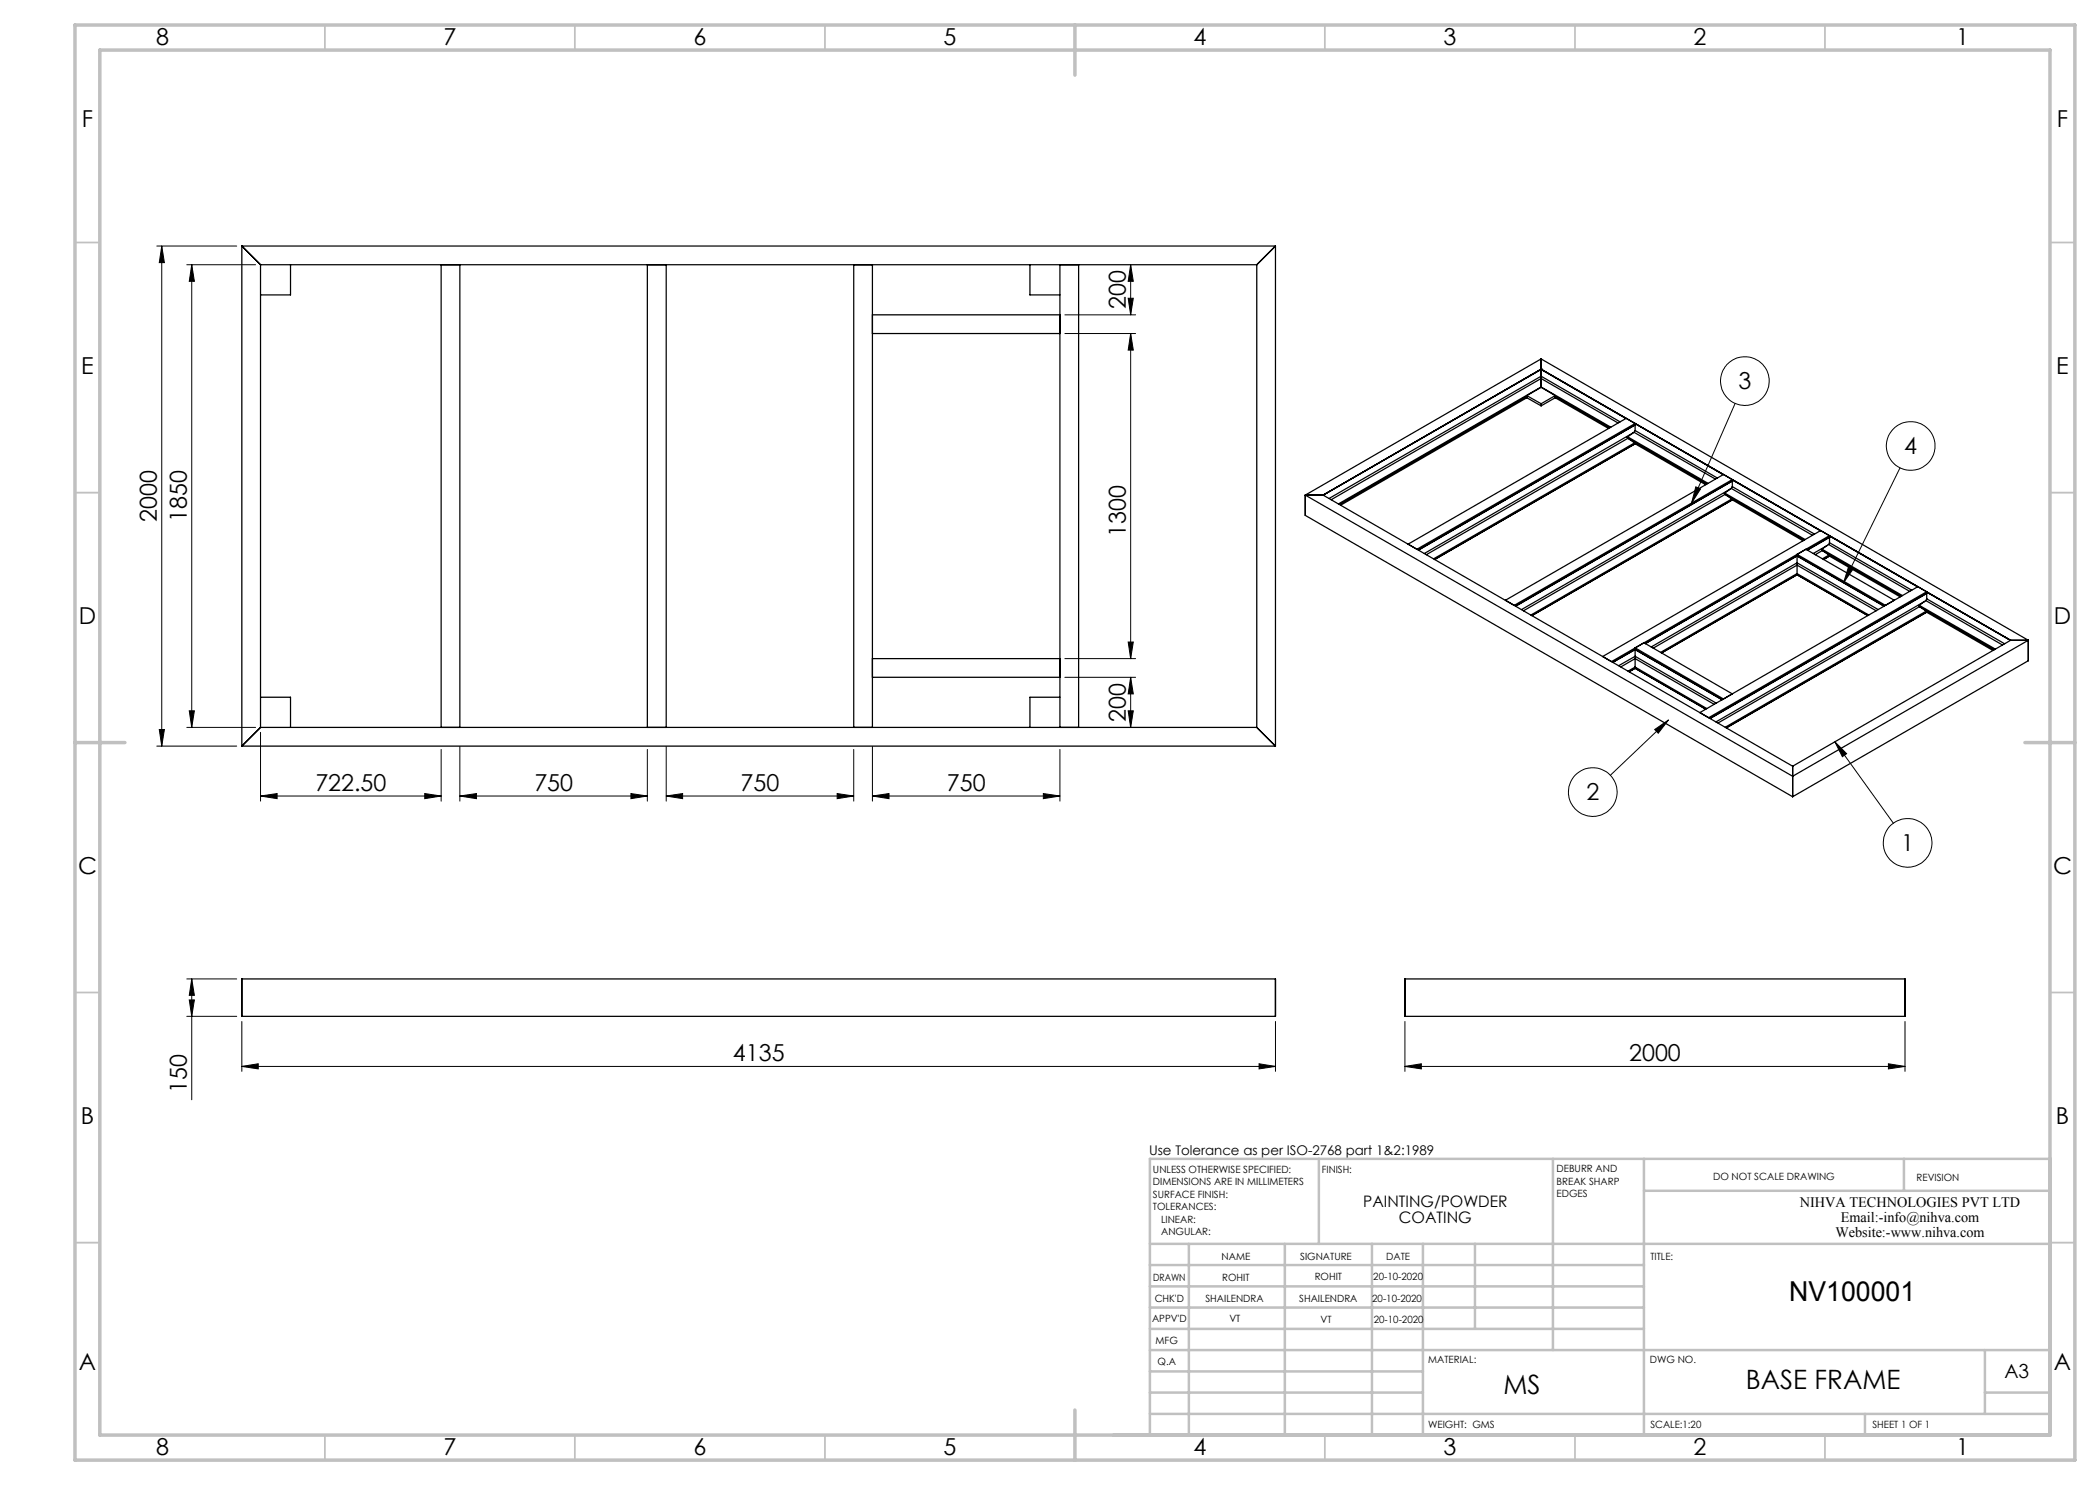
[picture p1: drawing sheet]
<svg xmlns="http://www.w3.org/2000/svg" width="420mm" height="297mm" viewBox="0 0 420 297" stroke-linecap="round" stroke-linejoin="round" font-family="sans-serif">
<g fill="none" stroke="#c0c0c0" stroke-width=".35">
<path d="M65 5v5M115 5v5M165 5v5M265 5v5M315 5v5M365 5v5M15 48.5h5M410 48.5h5M15 98.5h5M410 98.5h5M15 198.5h5M410 198.5h5"/>
<path d="M15 248.5h5M410 248.5h5M65 287v5M115 287v5M165 287v5M265 287v5M315 287v5M365 287v5"/>
</g>
<g fill="none" stroke="#c0c0c0" stroke-width=".5">
<path d="M263.8 231.8v17M310.6 231.8v38.2M328.8 231.8v55.2M328.8 238.2h81.2M380.8 231.8v6.4M410 231.8h-180v55.2M230 248.8h180M230 257.3h98.8M230 253h98.8M237.8 248.8v38.2M257 248.8v38.2M274.4 248.8v38.2"/>
<path d="M284.6 248.8v38.2M295 248.8v17M230 265.8h98.8M230 261.5h98.8M230 278.5h54.6M230 274.3h54.6M230 270h180M397 278.5h13M397 270v12.8M230 282.8h180M373 282.8v4.2"/>
</g>
<path d="M15 5h400v287h-400zM20 10h390v277h-390zM215 5v10M15 148.5h10M405 148.5h10M215 282v10" fill="none" stroke="#c0c0c0" stroke-width=".7"/>
<g fill="none" stroke="#000" stroke-width=".2">
<path d="M31.4 49.2h15.9M32.3 49.2l.6 3.3h-1zM32.3 49.2v100M37.4 52.9h13.7M38.3 52.9l.6 3.4h-1zM38.3 52.9v92.6M225.6 59.7h1.1l-.6 3.3zM226.1 52.9l.6 3.4h-1.1zM226.1 52.9v10.1M213 63h14.1M213 66.7h14.1M226.1 66.7l.6 3.3h-1.1z"/>
<path d="M226.1 66.7v65M339.2 97.4l.9 .4-1.8 2.8zM347 80.7l-8.7 19.9M380 93.6l-11.3 22.9M369.7 113.3l.9 .5-1.9 2.7zM213 135.5h14.1M213 131.7h14.1M225.6 128.4h1.1l-.6 3.3zM226.1 135.5l.6 3.3h-1.1zM226.1 135.5v10M31.4 149.2h15.9M31.9 145.9h1l-.6 3.3z"/>
<path d="M37.4 145.5h13.7M37.9 142.2h1l-.6 3.3zM52.1 159.2l3.3-.5v1zM52.1 146.5v13.7M52.1 159.2h36.1M84.9 158.7l3.3 .5-3.3 .5zM88.2 149.9v10.3M92 159.2l3.3-.5v1zM92 159.2h37.5M92 149.3v10.9M126.2 158.7l3.3 .5-3.3 .5zM129.5 149.9v10.3"/>
<path d="M133.2 159.2l3.3-.5v1zM133.2 159.2h37.5M133.2 149.3v10.9M167.4 158.7l3.3 .5-3.3 .5zM170.7 149.9v10.3M174.5 159.2l3.3-.5v1zM174.5 159.2h37.5M174.5 149.3v10.9M208.7 158.7l3.3 .5-3.3 .5zM212 149.9v10.3M225.6 142.2h1.1l-.6 3.3zM330.9 145.9l2.8-1.9-2.1 2.6z"/>
<path d="M333.7 144l-11.6 11M367 148.3l2.3 2.4-.8 .6zM367 148.3l11.7 16.3M37.4 195.8h9.9M37.9 200h1l-.6 3.3zM38.3 195.8l.6 3.3h-1zM38.3 195.8v24.2M37.4 203.3h9.9M48.4 213.3l3.2-.5v1zM48.4 204.3v10M48.4 213.3h206.7M251.8 212.8l3.3 .5-3.3 .5z"/>
<path d="M255.1 204.3v10M281 213.3l3.3-.5v1zM281 213.3h100M281 204.3v10M377.7 212.8l3.3 .5-3.3 .5zM381 204.3v10"/>
<circle cx="349" cy="76.2" r="4.9"/>
<circle cx="382.1" cy="89.2" r="4.9"/>
<circle cx="318.6" cy="158.4" r="4.9"/>
<circle cx="381.5" cy="168.6" r="4.9"/>
</g>
<g fill="#000">
<path d="M226.1 52.9l.6 3.4h-1.1zM225.6 59.7h1.1l-.6 3.3zM226.1 135.5l.6 3.3h-1.1zM225.6 142.2h1.1l-.6 3.3z"/>
<path d="M226.1 66.7l.6 3.3h-1.1zM225.6 128.4h1.1l-.6 3.3z"/>
<path d="M31.9 145.9h1l-.6 3.3zM32.3 49.2l.6 3.3h-1zM37.9 142.2h1l-.6 3.3zM38.3 52.9l.6 3.4h-1z"/>
<path d="M52.1 159.2l3.3-.5v1zM84.9 158.7l3.3 .5-3.3 .5zM92 159.2l3.3-.5v1zM126.2 158.7l3.3 .5-3.3 .5zM133.2 159.2l3.3-.5v1zM167.4 158.7l3.3 .5-3.3 .5zM174.5 159.2l3.3-.5v1zM208.7 158.7l3.3 .5-3.3 .5z"/>
<path d="M367 148.3l2.3 2.4-.8 .6zM330.9 145.9l2.8-1.9-2.1 2.6zM339.2 97.4l.9 .4-1.8 2.8zM369.7 113.3l.9 .5-1.9 2.7z"/>
<path d="M37.9 200h1l-.6 3.3zM38.3 195.8l.6 3.3h-1z"/>
<path d="M251.8 212.8l3.3 .5-3.3 .5zM48.4 213.3l3.2-.5v1z"/>
<path d="M377.7 212.8l3.3 .5-3.3 .5zM281 213.3l3.3-.5v1z"/>
</g>
<g fill="none" stroke="#000" stroke-width=".25">
<path d="M48.4 49.2v100M48.4 49.2l3.7 3.7M48.4 49.2h206.7M52.1 52.9h199.3M52.1 52.9v92.6M58.1 52.9v6.1h-6M88.2 52.9v92.6M92 52.9v92.6M129.5 52.9v92.6M133.2 52.9v92.6M170.7 52.9v92.6M174.5 52.9v92.6"/>
<path d="M206 52.9v6.1h6M212 52.9v92.6M215.7 52.9v92.6M251.4 52.9v92.6M255.1 49.2v100M255.1 49.2l-3.7 3.7M174.5 66.7h37.5M174.5 63h37.5M305.4 79.1v.4M305.4 79.1l2.8 1.6M305.4 79.5l2.8 1.7M305.4 79.5l-37.3 21.5"/>
<path d="M305.4 79.3l-37.5 21.6M308.2 73.8v.1M308.2 73.8h.1M308.2 75.2v.5M308.2 77.4v.1M308.2 73.9l17 9.8M308.2 73.8l93.9 54.3M308.2 73.9l-43.5 25.1M308.2 71.8v2M308.2 73.9v1.3M308.2 75.7v1.7M308.2 77.5l2.8 1.6"/>
<path d="M308.2 77.5l-2.8 1.6M308.2 71.8l97.5 56.3M308.2 73.8l-43.6 25.2M308.2 71.8l-47.1 27.2M308.2 75.2l15.8 9.2M308.2 75.7l15.4 8.9M308.2 77.4l14 8M308.2 75.2l-42.4 24.5M308.2 77.4l-40.5 23.4M308.2 75.7l-42 24.2M311 79.1l-2.8 1.6M311 79.1v.4"/>
<path d="M311 79.5l-2.8 1.7M311 79.5l10.7 6.2M311 79.3l10.9 6.2M261.1 99l97.4 56.3 47.2-27.2M261.1 99v4.1l97.4 56.2M261.1 99h3.5M264.6 99l93.9 54.2M308.2 80.7v.5M325.5 87.4l16.1 9.3M325.6 87.7l1.3 .9M325.6 87.7l-40.3 23.2M325.7 87.7l15.7 9.1"/>
<path d="M326.6 86.6l-1.2 .9 .2 .2M326.6 86.6l-41.7 24.1M326.8 86.5l-.2 .1M326.8 86.5l16.3 9.3M326.9 88.6l.1 .2M326.9 88.6l-40.2 23.2M327 88.8h.1M327 84.7l17.6 10.2M327 85v1.1M327 84.7l-43.6 25.2M327 84.7l-1.8-1-43.6 25.1M327 86.1l-.2 .4"/>
<path d="M327 88.8l-40.1 23.1M327 88.8l14.1 8.1M327 86.1l16.5 9.5M327.2 84.9l-43.5 25.1M344.7 94.9l-43.6 25.1M345 98.6l16 9.3M345 98.9l1.4 .9M345 98.9l-40.3 23.3M345.1 99l15.8 9M346 97.8l-1.1 .9 .1 .2M346 97.8l-41.7 24.1M346.3 97.7l-.3 .1"/>
<path d="M346.3 97.7l16.2 9.4M346.4 99.8l.1 .2M346.4 99.8l-40.2 23.2M346.5 100h.1M346.5 96l17.6 10.1M346.5 96v-.1l-43.6 25.2M346.5 96.2v1.1M346.5 96h.1M346.5 97.3l-.2 .4M346.5 100l-40.1 23.1M346.5 100l14.1 8.2M346.5 97.3l16.4 9.5"/>
<path d="M346.6 96.1l-43.5 25.1M346.7 96.1l-43.6 25.1M359.4 111.2l17.4 10M359.4 114.7v.2M359.4 112.6v.4M359.4 111.2l-30.3 17.5 30.3-17.5M359.4 110.9l1.8-1 17.6 10.1M359.4 110.9l17.7 10.2M359.4 110.9v.3M359.4 111.2v1.4M359.4 113v1.7M359.4 114.9v.1"/>
<path d="M359.4 114.9l14.2 8.2M359.4 115l-27.1 15.6M359.4 112.6l16.2 9.3M359.4 113l15.8 9.2M359.4 114.7l14.4 8.3M359.4 112.6l-29.2 16.8M359.4 113l-28.8 16.6M359.4 114.7l-27.3 15.8M364.1 106.1l-43.6 25.2M364.4 109.9l16.1 9.2M364.5 110.1l1.3 .9M364.5 110.1l-1.5 .8"/>
<path d="M364.6 110.2l15.7 9M365.5 109.1l-1.2 .8 .2 .2M365.5 109.1l-2.8 1.6M365.7 108.9l-.2 .2M365.7 108.9l16.3 9.4M365.8 111l.1 .2M365.8 111l-1.3 .8M365.9 107.2l17.6 10.2M365.9 107.1l-43.6 25.2M365.9 107.1l.1 .1M365.9 107.5v1M365.9 111.2h.1"/>
<path d="M365.9 108.5l-.2 .4M365.9 111.2l-1.2 .7M365.9 107.1l19.4 11.3M365.9 111.2l14.1 8.2M365.9 108.5l16.4 9.5M366.1 107.3l-4.7 2.7M366.1 107.3l-4.6 2.7M383.6 117.3l-43.6 25.2M385.3 118.4l-43.6 25.1M385.3 118.4l.1 .1M385.3 118.7v1.1M385.3 119.8l-.1 .3"/>
<path d="M385.3 119.8l15.6 9M385.6 118.5l-43.6 25.2 43.6-25.1M52.1 139.4h6v6.1M174.5 135.5h37.5M174.5 131.7h37.5M212 139.4h-6v6.1M327 129.9h.1M327 133.4v.3M327 133.7h.1M327 131.3v.4M327 129.9l17.5 10M327 129.9l-4.4 2.6"/>
<path d="M327 129.6l1.8-1.1 17.7 10.3M327 129.6l17.7 10.2M327 129.6v1.7M327 131.7v1.7M327 133.7l14.2 8.1M327 133.7l-1.2 .6M327 131.3l16.2 9.3M327 131.7l15.8 9.2M327 133.4l14.3 8.3M327 129.9l-4.5 2.6M327 131.3l-3.3 1.8M327 131.7l-2.8 1.7"/>
<path d="M327 133.4l-1.4 .8M383.9 121.1l15.2 8.7M383.9 121.3l1.3 .9M383.9 121.3l-40.3 23.3M384 121.4l14.9 8.6M384.9 120.3l-1.1 .8 .1 .2M384.9 120.3l-41.7 24.1M385.2 120.1l-.3 .2M385.2 120.1l15.3 8.9M385.2 122.2l.1 .2M385.2 122.2l-40.1 23.2M385.3 122.4l13.3 7.7"/>
<path d="M385.3 122.4l-40 23.2M402.1 128.1l-43.6 25.1M402.1 128.1h3.6M405.7 128.1v4l-47.2 27.2M48.4 149.2h206.7M52.1 145.5h199.3M52.1 145.5l-3.7 3.7M251.4 145.5l3.7 3.7M358.5 153.2v6.1M48.4 195.8h206.7v7.5h-206.7zM281 195.8h100v7.5h-100z"/>
</g>
<text font-size="5.5" x="357.8" y="260.3">NV100001</text>
<g font-size="5.3">
<text x="300.7" y="278.7">MS</text>
<text x="349.2" y="277.8">BASE FRAME</text>
</g>
<g font-size="4.7">
<text x="31.2" y="9">8</text>
<text x="88.7" y="9">7</text>
<text x="138.7" y="9">6</text>
<text x="188.7" y="9">5</text>
<text x="238.7" y="9">4</text>
<text x="288.7" y="9">3</text>
<text x="338.7" y="9">2</text>
<text x="391.2" y="9">1</text>
<text x="16.4" y="25.5">F</text>
<text x="411.4" y="25.5">F</text>
<text x="225.1" y="61.8" transform="rotate(-90 225.1 61.8)">200</text>
<text x="16.3" y="74.7">E</text>
<text x="347.7" y="77.9">3</text>
<text x="411.2" y="74.7">E</text>
<text x="380.9" y="90.9">4</text>
<text x="31.4" y="104.4" transform="rotate(-90 31.4 104.4)">2000</text>
<text x="37.4" y="104.4" transform="rotate(-90 37.4 104.4)">1850</text>
<text x="225.1" y="107.4" transform="rotate(-90 225.1 107.4)">1300</text>
<text x="15.8" y="124.7">D</text>
<text x="410.8" y="124.7">D</text>
<text x="225.1" y="144.3" transform="rotate(-90 225.1 144.3)">200</text>
<text x="63.1" y="158.2">722.50</text>
<text x="106.9" y="158.2">750</text>
<text x="148.1" y="158.2">750</text>
<text x="189.4" y="158.2">750</text>
<text x="317.3" y="160.1">2</text>
<text x="380.2" y="170.2">1</text>
<text x="15.6" y="174.7">C</text>
<text x="410.6" y="174.7">C</text>
<text x="146.6" y="212.2">4135</text>
<text x="325.8" y="212.2">2000</text>
<text x="37.4" y="218.7" transform="rotate(-90 37.4 218.7)">150</text>
<text x="16.2" y="224.7">B</text>
<text x="411.2" y="224.7">B</text>
<text x="15.8" y="274">A</text>
<text x="410.8" y="274">A</text>
<text x="31.2" y="291">8</text>
<text x="88.7" y="291">7</text>
<text x="138.7" y="291">6</text>
<text x="188.7" y="291">5</text>
<text x="238.7" y="291">4</text>
<text x="288.7" y="291">3</text>
<text x="338.7" y="291">2</text>
<text x="391.2" y="291">1</text>
</g>
<text font-size="3.9" x="400.9" y="275.5">A3</text>
<g font-size="3.2">
<text x="272.7" y="241.4">PAINTING/POWDER</text>
<text x="279.8" y="244.6">COATING</text>
</g>
<g font-size="2.9">
<text x="360" y="241.3">NIHVA TECHNOLOGIES PVT LTD</text>
<text x="368.2" y="244.3">Email:-info@nihva.com</text>
<text x="367.1" y="247.3">Website:-www.nihva.com</text>
</g>
<text font-size="2.7" x="229.8" y="231.1">Use Tolerance as per ISO-2768 part 1&amp;2:1989</text>
<g font-size="2">
<text x="230.6" y="234.6">UNLESS OTHERWISE SPECIFIED:</text>
<text x="230.6" y="237.1">DIMENSIONS ARE IN MILLIMETERS</text>
<text x="230.6" y="239.6">SURFACE FINISH:</text>
<text x="264.4" y="234.6">FINISH:</text>
<text x="311.3" y="234.5">DEBURR AND</text>
<text x="311.3" y="237">BREAK SHARP</text>
<text x="311.3" y="239.5">EDGES</text>
<text x="342.6" y="236">DO NOT SCALE DRAWING</text>
<text x="383.3" y="236.2">REVISION</text>
<text x="230.6" y="242.1">TOLERANCES:</text>
<text x="232.2" y="244.6">LINEAR:</text>
<text x="232.2" y="247.1">ANGULAR:</text>
<text x="244.3" y="252">NAME</text>
<text x="260" y="251.9">SIGNATURE</text>
<text x="277.2" y="251.9">DATE</text>
<text x="330.1" y="251.9">TITLE:</text>
<text x="230.6" y="256.1">DRAWN</text>
<text x="244.4" y="256.1">ROHIT</text>
<text x="262.9" y="255.9">ROHIT</text>
<text x="274.7" y="255.9">20-10-2020</text>
<text x="230.9" y="260.3">CHK'D</text>
<text x="241.1" y="260.3">SHAILENDRA</text>
<text x="259.9" y="260.3">SHAILENDRA</text>
<text x="274.4" y="260.3">20-10-2020</text>
<text x="230.4" y="264.4">APPV'D</text>
<text x="231.1" y="268.8">MFG</text>
<text x="245.9" y="264.4">VT</text>
<text x="264.1" y="264.6">VT</text>
<text x="274.8" y="264.6">20-10-2020</text>
<text x="231.5" y="273">Q.A</text>
<text x="285.6" y="272.5">MATERIAL:</text>
<text x="330" y="272.5">DWG NO.</text>
<text x="285.6" y="285.5">WEIGHT: GMS</text>
<text x="330.1" y="285.6">SCALE:1:20</text>
<text x="374.5" y="285.6">SHEET 1 OF 1</text>
</g>
</svg>
